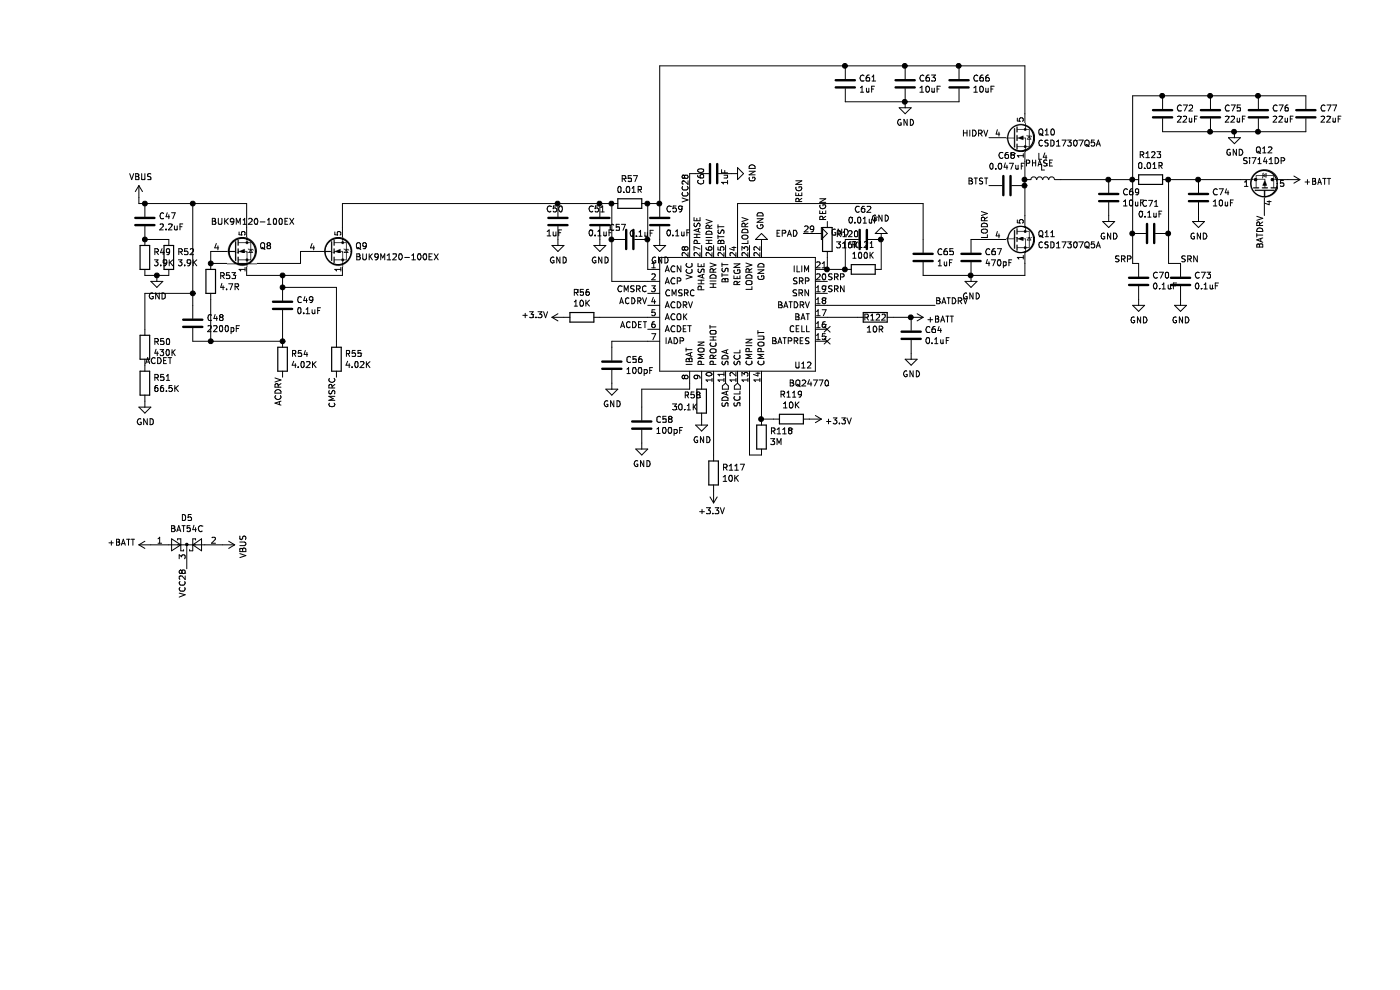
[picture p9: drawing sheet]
EESchema Schematic File Version 4
LIBS:SmallKat v2-cache
EELAYER 30 0
EELAYER END
$Descr A4 11693 8268
encoding utf-8
Sheet 9 12
Title ""
Date ""
Rev ""
Comp ""
Comment1 ""
Comment2 ""
Comment3 ""
Comment4 ""
$EndDescr
$Comp
L BQ24770:BQ24770 U12
U 1 1
P 5750 2550
F 0 "U12" H 6400 2050 50  0000 C CNN
F 1 "BQ24770" H 6450 1900 50  0000 C CNN
F 2 "Package_DFN_QFN:QFN-28-1EP_4x4mm_P0.4mm_EP2.3x2.3mm" H 5750 3750 50  0001 C CNN
F 3 "" H 5750 3750 50  0001 C CNN
	1    5750 2550
	1    0    0    -1  
$EndComp
Wire Wire Line
	5100 2250 5100 2000
$Comp
L Device:C C57
U 1 1
P 4950 2000
F 0 "C57" V 4850 1900 50  0000 C CNN
F 1 "0.1uF" V 4900 2100 50  0000 C CNN
F 2 "Capacitor_SMD:C_0402_1005Metric" H 4988 1850 50  0001 C CNN
F 3 "~" H 4950 2000 50  0001 C CNN
	1    4950 2000
	0    1    1    0   
$EndComp
Connection ~ 5100 2000
Wire Wire Line
	5100 2000 5100 1700
$Comp
L Device:C C59
U 1 1
P 5200 1850
F 0 "C59" H 5150 1750 50  0000 R CNN
F 1 "0.1uF" H 5150 1950 50  0000 R CNN
F 2 "Capacitor_SMD:C_0402_1005Metric" H 5238 1700 50  0001 C CNN
F 3 "~" H 5200 1850 50  0001 C CNN
	1    5200 1850
	-1   0    0    1   
$EndComp
Wire Wire Line
	5100 2350 4800 2350
Wire Wire Line
	4800 2350 4800 2000
Connection ~ 4800 2000
Wire Wire Line
	4800 2000 4800 1700
$Comp
L Device:C C51
U 1 1
P 4700 1850
F 0 "C51" H 4800 1750 50  0000 R CNN
F 1 "0.1uF" H 4800 1950 50  0000 R CNN
F 2 "Capacitor_SMD:C_0402_1005Metric" H 4738 1700 50  0001 C CNN
F 3 "~" H 4700 1850 50  0001 C CNN
	1    4700 1850
	-1   0    0    1   
$EndComp
$Comp
L power:GND #PWR0129
U 1 1
P 4700 2000
F 0 "#PWR0129" H 4700 1750 50  0001 C CNN
F 1 "GND" H 4705 1827 50  0000 C CNN
F 2 "" H 4700 2000 50  0001 C CNN
F 3 "" H 4700 2000 50  0001 C CNN
	1    4700 2000
	1    0    0    -1  
$EndComp
$Comp
L power:GND #PWR0140
U 1 1
P 5200 2000
F 0 "#PWR0140" H 5200 1750 50  0001 C CNN
F 1 "GND" H 5205 1827 50  0000 C CNN
F 2 "" H 5200 2000 50  0001 C CNN
F 3 "" H 5200 2000 50  0001 C CNN
	1    5200 2000
	1    0    0    -1  
$EndComp
Wire Wire Line
	4700 1700 4800 1700
$Comp
L Device:R R57
U 1 1
P 4950 1700
F 0 "R57" V 4743 1700 50  0000 C CNN
F 1 "0.01R" V 4834 1700 50  0000 C CNN
F 2 "Resistor_SMD:R_0603_1608Metric" V 4880 1700 50  0001 C CNN
F 3 "~" H 4950 1700 50  0001 C CNN
	1    4950 1700
	0    1    1    0   
$EndComp
Connection ~ 4800 1700
Wire Wire Line
	5100 1700 5200 1700
Connection ~ 5100 1700
Connection ~ 4700 1700
$Comp
L power:VBUS #PWR0153
U 1 1
P 850 1650
F 0 "#PWR0153" H 850 1500 50  0001 C CNN
F 1 "VBUS" H 865 1823 50  0000 C CNN
F 2 "" H 850 1650 50  0001 C CNN
F 3 "" H 850 1650 50  0001 C CNN
	1    850  1650
	1    0    0    -1  
$EndComp
Wire Wire Line
	850  1650 850  1700
Wire Wire Line
	850  1700 900  1700
$Comp
L Device:C C47
U 1 1
P 900 1850
F 0 "C47" H 1015 1896 50  0000 L CNN
F 1 "2.2uF" H 1015 1805 50  0000 L CNN
F 2 "Capacitor_SMD:C_0805_2012Metric" H 938 1700 50  0001 C CNN
F 3 "~" H 900 1850 50  0001 C CNN
	1    900  1850
	1    0    0    -1  
$EndComp
$Comp
L Device:R R49
U 1 1
P 900 2150
F 0 "R49" H 970 2196 50  0000 L CNN
F 1 "3.9K" H 970 2105 50  0000 L CNN
F 2 "Resistor_SMD:R_0402_1005Metric" V 830 2150 50  0001 C CNN
F 3 "~" H 900 2150 50  0001 C CNN
	1    900  2150
	1    0    0    -1  
$EndComp
$Comp
L Device:R R52
U 1 1
P 1100 2150
F 0 "R52" H 1170 2196 50  0000 L CNN
F 1 "3.9K" H 1170 2105 50  0000 L CNN
F 2 "Resistor_SMD:R_0402_1005Metric" V 1030 2150 50  0001 C CNN
F 3 "~" H 1100 2150 50  0001 C CNN
	1    1100 2150
	1    0    0    -1  
$EndComp
Wire Wire Line
	1100 2000 900  2000
Connection ~ 900  2000
Wire Wire Line
	900  2300 1000 2300
$Comp
L power:GND #PWR0174
U 1 1
P 1000 2300
F 0 "#PWR0174" H 1000 2050 50  0001 C CNN
F 1 "GND" H 1005 2127 50  0000 C CNN
F 2 "" H 1000 2300 50  0001 C CNN
F 3 "" H 1000 2300 50  0001 C CNN
	1    1000 2300
	1    0    0    -1  
$EndComp
Connection ~ 1000 2300
Wire Wire Line
	1000 2300 1100 2300
Connection ~ 900  1700
$Comp
L Transistor_FET:BUK9M120-100EX Q8
U 1 1
P 1650 2100
F 0 "Q8" H 1856 2146 50  0000 L CNN
F 1 "BUK9M120-100EX" H 1450 2350 50  0000 L CNN
F 2 "Package_TO_SOT_SMD:LFPAK33" H 1850 2025 50  0001 L CIN
F 3 "https://assets.nexperia.com/documents/data-sheet/BUK9M120-100E.pdf" V 1650 2100 50  0001 L CNN
	1    1650 2100
	1    0    0    -1  
$EndComp
Wire Wire Line
	1750 1700 1750 1900
Wire Wire Line
	900  1700 1300 1700
$Comp
L Transistor_FET:BUK9M120-100EX Q9
U 1 1
P 2450 2100
F 0 "Q9" H 2656 2146 50  0000 L CNN
F 1 "BUK9M120-100EX" H 2656 2055 50  0000 L CNN
F 2 "Package_TO_SOT_SMD:LFPAK33" H 2650 2025 50  0001 L CIN
F 3 "https://assets.nexperia.com/documents/data-sheet/BUK9M120-100E.pdf" V 2450 2100 50  0001 L CNN
	1    2450 2100
	1    0    0    -1  
$EndComp
Wire Wire Line
	1450 2100 1450 2200
Wire Wire Line
	1450 2200 2200 2200
Wire Wire Line
	2200 2200 2200 2100
Wire Wire Line
	2200 2100 2250 2100
Wire Wire Line
	1750 2300 2050 2300
Wire Wire Line
	2550 1900 2550 1700
$Comp
L Device:R R53
U 1 1
P 1450 2350
F 0 "R53" H 1520 2396 50  0000 L CNN
F 1 "4.7R" H 1520 2305 50  0000 L CNN
F 2 "Resistor_SMD:R_0402_1005Metric" V 1380 2350 50  0001 C CNN
F 3 "~" H 1450 2350 50  0001 C CNN
	1    1450 2350
	1    0    0    -1  
$EndComp
Connection ~ 1450 2200
$Comp
L Device:C C48
U 1 1
P 1300 2700
F 0 "C48" H 1415 2746 50  0000 L CNN
F 1 "2200pF" H 1415 2655 50  0000 L CNN
F 2 "Capacitor_SMD:C_0402_1005Metric" H 1338 2550 50  0001 C CNN
F 3 "~" H 1300 2700 50  0001 C CNN
	1    1300 2700
	1    0    0    -1  
$EndComp
Wire Wire Line
	1300 2550 1300 2450
Connection ~ 1300 1700
Wire Wire Line
	1300 1700 1750 1700
Wire Wire Line
	1300 2850 1450 2850
$Comp
L Device:C C49
U 1 1
P 2050 2550
F 0 "C49" H 2165 2596 50  0000 L CNN
F 1 "0.1uF" H 2165 2505 50  0000 L CNN
F 2 "Capacitor_SMD:C_0402_1005Metric" H 2088 2400 50  0001 C CNN
F 3 "~" H 2050 2550 50  0001 C CNN
	1    2050 2550
	1    0    0    -1  
$EndComp
Connection ~ 2050 2300
Wire Wire Line
	2050 2300 2550 2300
Wire Wire Line
	1450 2500 1450 2850
Connection ~ 1450 2850
Wire Wire Line
	1450 2850 2050 2850
Wire Wire Line
	2050 2400 2050 2300
Wire Wire Line
	2050 2700 2050 2850
Wire Wire Line
	2050 2400 2500 2400
Wire Wire Line
	2500 2400 2500 2850
Connection ~ 2050 2400
$Comp
L Device:R R55
U 1 1
P 2500 3000
F 0 "R55" H 2570 3046 50  0000 L CNN
F 1 "4.02K" H 2570 2955 50  0000 L CNN
F 2 "Resistor_SMD:R_0402_1005Metric" V 2430 3000 50  0001 C CNN
F 3 "~" H 2500 3000 50  0001 C CNN
	1    2500 3000
	1    0    0    -1  
$EndComp
$Comp
L Device:R R54
U 1 1
P 2050 3000
F 0 "R54" H 2120 3046 50  0000 L CNN
F 1 "4.02K" H 2120 2955 50  0000 L CNN
F 2 "Resistor_SMD:R_0402_1005Metric" V 1980 3000 50  0001 C CNN
F 3 "~" H 2050 3000 50  0001 C CNN
	1    2050 3000
	1    0    0    -1  
$EndComp
Connection ~ 2050 2850
Wire Wire Line
	1300 2450 900  2450
Wire Wire Line
	900  2450 900  2750
Connection ~ 1300 2450
Wire Wire Line
	1300 2450 1300 1700
$Comp
L Device:R R50
U 1 1
P 900 2900
F 0 "R50" H 970 2946 50  0000 L CNN
F 1 "430K" H 970 2855 50  0000 L CNN
F 2 "Resistor_SMD:R_0402_1005Metric" V 830 2900 50  0001 C CNN
F 3 "~" H 900 2900 50  0001 C CNN
	1    900  2900
	1    0    0    -1  
$EndComp
$Comp
L Device:R R51
U 1 1
P 900 3200
F 0 "R51" H 970 3246 50  0000 L CNN
F 1 "66.5K" H 970 3155 50  0000 L CNN
F 2 "Resistor_SMD:R_0402_1005Metric" V 830 3200 50  0001 C CNN
F 3 "~" H 900 3200 50  0001 C CNN
	1    900  3200
	1    0    0    -1  
$EndComp
$Comp
L power:GND #PWR0177
U 1 1
P 900 3350
F 0 "#PWR0177" H 900 3100 50  0001 C CNN
F 1 "GND" H 905 3177 50  0000 C CNN
F 2 "" H 900 3350 50  0001 C CNN
F 3 "" H 900 3350 50  0001 C CNN
	1    900  3350
	1    0    0    -1  
$EndComp
Text Label 900  3050 0    50   ~ 0
ACDET
Text Label 2500 3150 3    50   ~ 0
CMSRC
Text Label 2050 3150 3    50   ~ 0
ACDRV
Text Label 5100 2450 2    50   ~ 0
CMSRC
Text Label 5100 2550 2    50   ~ 0
ACDRV
Text Label 5100 2750 2    50   ~ 0
ACDET
Wire Wire Line
	5100 2650 4700 2650
$Comp
L Device:R R56
U 1 1
P 4550 2650
F 0 "R56" V 4343 2650 50  0000 C CNN
F 1 "10K" V 4434 2650 50  0000 C CNN
F 2 "Resistor_SMD:R_0402_1005Metric" V 4480 2650 50  0001 C CNN
F 3 "~" H 4550 2650 50  0001 C CNN
	1    4550 2650
	0    1    1    0   
$EndComp
$Comp
L power:+3.3V #PWR0180
U 1 1
P 4400 2650
F 0 "#PWR0180" H 4400 2500 50  0001 C CNN
F 1 "+3.3V" V 4415 2778 50  0000 L CNN
F 2 "" H 4400 2650 50  0001 C CNN
F 3 "" H 4400 2650 50  0001 C CNN
	1    4400 2650
	0    -1   -1   0   
$EndComp
Wire Wire Line
	5100 2850 4800 2850
Wire Wire Line
	4800 2850 4800 2900
$Comp
L Device:C C56
U 1 1
P 4800 3050
F 0 "C56" H 4915 3096 50  0000 L CNN
F 1 "100pF" H 4915 3005 50  0000 L CNN
F 2 "Capacitor_SMD:C_0402_1005Metric" H 4838 2900 50  0001 C CNN
F 3 "~" H 4800 3050 50  0001 C CNN
	1    4800 3050
	1    0    0    -1  
$EndComp
Wire Wire Line
	2550 1700 4350 1700
$Comp
L Device:C C50
U 1 1
P 4350 1850
F 0 "C50" H 4450 1750 50  0000 R CNN
F 1 "1uF" H 4450 1950 50  0000 R CNN
F 2 "Capacitor_SMD:C_0402_1005Metric" H 4388 1700 50  0001 C CNN
F 3 "~" H 4350 1850 50  0001 C CNN
	1    4350 1850
	-1   0    0    1   
$EndComp
Connection ~ 4350 1700
Wire Wire Line
	4350 1700 4700 1700
$Comp
L power:GND #PWR0181
U 1 1
P 4350 2000
F 0 "#PWR0181" H 4350 1750 50  0001 C CNN
F 1 "GND" H 4355 1827 50  0000 C CNN
F 2 "" H 4350 2000 50  0001 C CNN
F 3 "" H 4350 2000 50  0001 C CNN
	1    4350 2000
	1    0    0    -1  
$EndComp
$Comp
L power:GND #PWR0182
U 1 1
P 4800 3200
F 0 "#PWR0182" H 4800 2950 50  0001 C CNN
F 1 "GND" H 4805 3027 50  0000 C CNN
F 2 "" H 4800 3200 50  0001 C CNN
F 3 "" H 4800 3200 50  0001 C CNN
	1    4800 3200
	1    0    0    -1  
$EndComp
$Comp
L power:GND #PWR0183
U 1 1
P 6500 1950
F 0 "#PWR0183" H 6500 1700 50  0001 C CNN
F 1 "GND" V 6505 1822 50  0000 R CNN
F 2 "" H 6500 1950 50  0001 C CNN
F 3 "" H 6500 1950 50  0001 C CNN
	1    6500 1950
	0    -1   -1   0   
$EndComp
Wire Wire Line
	5450 3200 5450 3250
Wire Wire Line
	5050 3250 5050 3400
$Comp
L Device:C C58
U 1 1
P 5050 3550
F 0 "C58" H 5165 3596 50  0000 L CNN
F 1 "100pF" H 5165 3505 50  0000 L CNN
F 2 "Capacitor_SMD:C_0402_1005Metric" H 5088 3400 50  0001 C CNN
F 3 "~" H 5050 3550 50  0001 C CNN
	1    5050 3550
	1    0    0    -1  
$EndComp
Wire Wire Line
	5050 3250 5450 3250
$Comp
L power:GND #PWR0184
U 1 1
P 5050 3700
F 0 "#PWR0184" H 5050 3450 50  0001 C CNN
F 1 "GND" H 5055 3527 50  0000 C CNN
F 2 "" H 5050 3700 50  0001 C CNN
F 3 "" H 5050 3700 50  0001 C CNN
	1    5050 3700
	1    0    0    -1  
$EndComp
$Comp
L Device:R R58
U 1 1
P 5550 3350
F 0 "R58" H 5400 3400 50  0000 L CNN
F 1 "30.1K" H 5300 3300 50  0000 L CNN
F 2 "Resistor_SMD:R_0402_1005Metric" V 5480 3350 50  0001 C CNN
F 3 "~" H 5550 3350 50  0001 C CNN
	1    5550 3350
	1    0    0    -1  
$EndComp
$Comp
L power:GND #PWR0214
U 1 1
P 5550 3500
F 0 "#PWR0214" H 5550 3250 50  0001 C CNN
F 1 "GND" H 5555 3327 50  0000 C CNN
F 2 "" H 5550 3500 50  0001 C CNN
F 3 "" H 5550 3500 50  0001 C CNN
	1    5550 3500
	1    0    0    -1  
$EndComp
Wire Wire Line
	5650 3200 5650 3800
$Comp
L Device:R R117
U 1 1
P 5650 3950
F 0 "R117" H 5720 3996 50  0000 L CNN
F 1 "10K" H 5720 3905 50  0000 L CNN
F 2 "Resistor_SMD:R_0402_1005Metric" V 5580 3950 50  0001 C CNN
F 3 "~" H 5650 3950 50  0001 C CNN
	1    5650 3950
	1    0    0    -1  
$EndComp
$Comp
L power:+3.3V #PWR0217
U 1 1
P 5650 4100
F 0 "#PWR0217" H 5650 3950 50  0001 C CNN
F 1 "+3.3V" H 5665 4273 50  0000 C CNN
F 2 "" H 5650 4100 50  0001 C CNN
F 3 "" H 5650 4100 50  0001 C CNN
	1    5650 4100
	-1   0    0    1   
$EndComp
Text HLabel 5750 3200 3    50   Input ~ 0
SDA
Text HLabel 5850 3200 3    50   Input ~ 0
SCL
Wire Wire Line
	6050 3200 6050 3500
Wire Wire Line
	6050 3500 6150 3500
$Comp
L Device:R R119
U 1 1
P 6300 3500
F 0 "R119" V 6093 3500 50  0000 C CNN
F 1 "10K" V 6184 3500 50  0000 C CNN
F 2 "Resistor_SMD:R_0402_1005Metric" V 6230 3500 50  0001 C CNN
F 3 "~" H 6300 3500 50  0001 C CNN
	1    6300 3500
	0    1    1    0   
$EndComp
$Comp
L Device:R R118
U 1 1
P 6050 3650
F 0 "R118" H 5980 3604 50  0000 R CNN
F 1 "3M" H 5980 3695 50  0000 R CNN
F 2 "Resistor_SMD:R_0402_1005Metric" V 5980 3650 50  0001 C CNN
F 3 "~" H 6050 3650 50  0001 C CNN
	1    6050 3650
	-1   0    0    1   
$EndComp
Connection ~ 6050 3500
Wire Wire Line
	5950 3800 6050 3800
Wire Wire Line
	5950 3200 5950 3800
$Comp
L power:+3.3V #PWR0220
U 1 1
P 6450 3500
F 0 "#PWR0220" H 6450 3350 50  0001 C CNN
F 1 "+3.3V" V 6465 3628 50  0000 L CNN
F 2 "" H 6450 3500 50  0001 C CNN
F 3 "" H 6450 3500 50  0001 C CNN
	1    6450 3500
	0    1    1    0   
$EndComp
NoConn ~ 6600 2850
NoConn ~ 6600 2750
Wire Wire Line
	6600 2650 6850 2650
$Comp
L Device:R R122
U 1 1
P 7000 2650
F 0 "R122" V 7000 2650 50  0000 C CNN
F 1 "10R" V 7100 2650 50  0000 C CNN
F 2 "Resistor_SMD:R_0402_1005Metric" V 6930 2650 50  0001 C CNN
F 3 "~" H 7000 2650 50  0001 C CNN
	1    7000 2650
	0    1    1    0   
$EndComp
$Comp
L Device:C C64
U 1 1
P 7300 2800
F 0 "C64" H 7415 2846 50  0000 L CNN
F 1 "0.1uF" H 7415 2755 50  0000 L CNN
F 2 "Capacitor_SMD:C_0402_1005Metric" H 7338 2650 50  0001 C CNN
F 3 "~" H 7300 2800 50  0001 C CNN
	1    7300 2800
	1    0    0    -1  
$EndComp
Wire Wire Line
	7300 2650 7150 2650
$Comp
L power:GND #PWR0221
U 1 1
P 7300 2950
F 0 "#PWR0221" H 7300 2700 50  0001 C CNN
F 1 "GND" H 7305 2777 50  0000 C CNN
F 2 "" H 7300 2950 50  0001 C CNN
F 3 "" H 7300 2950 50  0001 C CNN
	1    7300 2950
	1    0    0    -1  
$EndComp
$Comp
L power:+BATT #PWR0222
U 1 1
P 7300 2650
F 0 "#PWR0222" H 7300 2500 50  0001 C CNN
F 1 "+BATT" V 7315 2778 50  0000 L CNN
F 2 "" H 7300 2650 50  0001 C CNN
F 3 "" H 7300 2650 50  0001 C CNN
	1    7300 2650
	0    1    1    0   
$EndComp
Connection ~ 7300 2650
Wire Wire Line
	6600 2550 7500 2550
$Comp
L Device:C C60
U 1 1
P 5650 1450
F 0 "C60" H 5750 1350 50  0000 R CNN
F 1 "1uF" H 5750 1550 50  0000 R CNN
F 2 "Capacitor_SMD:C_0402_1005Metric" H 5688 1300 50  0001 C CNN
F 3 "~" H 5650 1450 50  0001 C CNN
	1    5650 1450
	0    1    1    0   
$EndComp
Wire Wire Line
	5450 1450 5450 2050
Wire Wire Line
	5450 1450 5500 1450
$Comp
L power:GND #PWR0223
U 1 1
P 5800 1450
F 0 "#PWR0223" H 5800 1200 50  0001 C CNN
F 1 "GND" H 5805 1277 50  0000 C CNN
F 2 "" H 5800 1450 50  0001 C CNN
F 3 "" H 5800 1450 50  0001 C CNN
	1    5800 1450
	0    -1   -1   0   
$EndComp
$Comp
L Diode:BAT54C D5
U 1 1
P 1250 4550
F 0 "D5" H 1250 4775 50  0000 C CNN
F 1 "BAT54C" H 1250 4684 50  0000 C CNN
F 2 "Package_TO_SOT_SMD:SOT-23" H 1325 4675 50  0001 L CNN
F 3 "http://www.diodes.com/_files/datasheets/ds11005.pdf" H 1170 4550 50  0001 C CNN
	1    1250 4550
	1    0    0    -1  
$EndComp
$Comp
L power:+BATT #PWR0224
U 1 1
P 950 4550
F 0 "#PWR0224" H 950 4400 50  0001 C CNN
F 1 "+BATT" V 965 4677 50  0000 L CNN
F 2 "" H 950 4550 50  0001 C CNN
F 3 "" H 950 4550 50  0001 C CNN
	1    950  4550
	0    -1   -1   0   
$EndComp
$Comp
L power:VBUS #PWR0240
U 1 1
P 1550 4550
F 0 "#PWR0240" H 1550 4400 50  0001 C CNN
F 1 "VBUS" H 1565 4723 50  0000 C CNN
F 2 "" H 1550 4550 50  0001 C CNN
F 3 "" H 1550 4550 50  0001 C CNN
	1    1550 4550
	0    1    1    0   
$EndComp
Text Label 1250 4750 3    50   ~ 0
VCC28
Text Label 5450 1450 3    50   ~ 0
VCC28
Text Label 5550 2050 1    50   ~ 0
PHASE
Text Label 5650 2050 1    50   ~ 0
HIDRV
$Comp
L Transistor_FET:CSD17307Q5A Q10
U 1 1
P 8150 1150
F 0 "Q10" H 8356 1196 50  0000 L CNN
F 1 "CSD17307Q5A" H 8356 1105 50  0000 L CNN
F 2 "Package_TO_SOT_SMD:LFPAK33" H 8350 1075 50  0001 L CIN
F 3 "http://www.ti.com/lit/gpn/csd17307q5a" V 8150 1150 50  0001 L CNN
	1    8150 1150
	1    0    0    -1  
$EndComp
$Comp
L Device:C C68
U 1 1
P 8100 1550
F 0 "C68" V 7848 1550 50  0000 C CNN
F 1 "0.047uF" V 7939 1550 50  0000 C CNN
F 2 "Capacitor_SMD:C_0402_1005Metric" H 8138 1400 50  0001 C CNN
F 3 "~" H 8100 1550 50  0001 C CNN
	1    8100 1550
	0    1    1    0   
$EndComp
Wire Wire Line
	8250 1350 8250 1500
Text Label 5750 2050 1    50   ~ 0
BTST
Text Label 6400 1700 1    50   ~ 0
REGN
Text Label 5950 2050 1    50   ~ 0
LODRV
$Comp
L power:GND #PWR0241
U 1 1
P 6050 2050
F 0 "#PWR0241" H 6050 1800 50  0001 C CNN
F 1 "GND" V 6055 1922 50  0000 R CNN
F 2 "" H 6050 2050 50  0001 C CNN
F 3 "" H 6050 2050 50  0001 C CNN
	1    6050 2050
	-1   0    0    1   
$EndComp
Text Label 7950 1150 2    50   ~ 0
HIDRV
Wire Wire Line
	8250 950  8250 550 
Wire Wire Line
	8250 550  7700 550 
$Comp
L Device:C C66
U 1 1
P 7700 700
F 0 "C66" H 7815 746 50  0000 L CNN
F 1 "10uF" H 7815 655 50  0000 L CNN
F 2 "Capacitor_SMD:C_0805_2012Metric" H 7738 550 50  0001 C CNN
F 3 "~" H 7700 700 50  0001 C CNN
	1    7700 700 
	1    0    0    -1  
$EndComp
$Comp
L Device:C C63
U 1 1
P 7250 700
F 0 "C63" H 7365 746 50  0000 L CNN
F 1 "10uF" H 7365 655 50  0000 L CNN
F 2 "Capacitor_SMD:C_0805_2012Metric" H 7288 550 50  0001 C CNN
F 3 "~" H 7250 700 50  0001 C CNN
	1    7250 700 
	1    0    0    -1  
$EndComp
$Comp
L Device:C C61
U 1 1
P 6750 700
F 0 "C61" H 6865 746 50  0000 L CNN
F 1 "1uF" H 6865 655 50  0000 L CNN
F 2 "Capacitor_SMD:C_0402_1005Metric" H 6788 550 50  0001 C CNN
F 3 "~" H 6750 700 50  0001 C CNN
	1    6750 700 
	1    0    0    -1  
$EndComp
Wire Wire Line
	6750 550  7250 550 
Connection ~ 7700 550 
Connection ~ 7250 550 
Wire Wire Line
	7250 550  7700 550 
Wire Wire Line
	6750 850  7250 850 
Connection ~ 7250 850 
Wire Wire Line
	7250 850  7700 850 
$Comp
L power:GND #PWR0248
U 1 1
P 7250 850
F 0 "#PWR0248" H 7250 600 50  0001 C CNN
F 1 "GND" H 7255 677 50  0000 C CNN
F 2 "" H 7250 850 50  0001 C CNN
F 3 "" H 7250 850 50  0001 C CNN
	1    7250 850 
	1    0    0    -1  
$EndComp
Wire Wire Line
	5200 1700 5200 550 
Wire Wire Line
	5200 550  6750 550 
Connection ~ 5200 1700
Connection ~ 6750 550 
Text Label 8250 1400 0    50   ~ 0
PHASE
Text Label 7950 1550 2    50   ~ 0
BTST
$Comp
L Device:L L4
U 1 1
P 8400 1500
F 0 "L4" V 8590 1500 50  0000 C CNN
F 1 "L" V 8499 1500 50  0000 C CNN
F 2 "Inductor_SMD:L_Wuerth_MAPI-3020" H 8400 1500 50  0001 C CNN
F 3 "~" H 8400 1500 50  0001 C CNN
	1    8400 1500
	0    -1   -1   0   
$EndComp
Connection ~ 8250 1500
Wire Wire Line
	8250 1500 8250 1550
$Comp
L Transistor_FET:CSD17307Q5A Q11
U 1 1
P 8150 2000
F 0 "Q11" H 8356 2046 50  0000 L CNN
F 1 "CSD17307Q5A" H 8356 1955 50  0000 L CNN
F 2 "Package_TO_SOT_SMD:LFPAK33" H 8350 1925 50  0001 L CIN
F 3 "http://www.ti.com/lit/gpn/csd17307q5a" V 8150 2000 50  0001 L CNN
	1    8150 2000
	1    0    0    -1  
$EndComp
Wire Wire Line
	8250 1550 8250 1800
Connection ~ 8250 1550
Text Label 7950 2000 1    50   ~ 0
LODRV
$Comp
L Device:C C67
U 1 1
P 7800 2150
F 0 "C67" H 7915 2196 50  0000 L CNN
F 1 "470pF" H 7915 2105 50  0000 L CNN
F 2 "Capacitor_SMD:C_0402_1005Metric" H 7838 2000 50  0001 C CNN
F 3 "~" H 7800 2150 50  0001 C CNN
	1    7800 2150
	1    0    0    -1  
$EndComp
$Comp
L Device:C C65
U 1 1
P 7400 2150
F 0 "C65" H 7515 2196 50  0000 L CNN
F 1 "1uF" H 7515 2105 50  0000 L CNN
F 2 "Capacitor_SMD:C_0402_1005Metric" H 7438 2000 50  0001 C CNN
F 3 "~" H 7400 2150 50  0001 C CNN
	1    7400 2150
	1    0    0    -1  
$EndComp
Wire Wire Line
	7800 2000 7950 2000
$Comp
L power:GND #PWR0249
U 1 1
P 7800 2300
F 0 "#PWR0249" H 7800 2050 50  0001 C CNN
F 1 "GND" H 7805 2127 50  0000 C CNN
F 2 "" H 7800 2300 50  0001 C CNN
F 3 "" H 7800 2300 50  0001 C CNN
	1    7800 2300
	1    0    0    -1  
$EndComp
Wire Wire Line
	7800 2300 8250 2300
Wire Wire Line
	8250 2300 8250 2200
Connection ~ 7800 2300
Wire Wire Line
	7400 2000 7400 1700
Wire Wire Line
	7400 1700 5850 1700
Wire Wire Line
	5850 1700 5850 2050
Wire Wire Line
	6600 2250 6750 2250
Wire Wire Line
	7400 2300 7800 2300
Wire Wire Line
	6600 2250 6600 2150
Connection ~ 6600 2250
Text Label 6600 1850 1    50   ~ 0
REGN
$Comp
L Device:R R120
U 1 1
P 6600 2000
F 0 "R120" H 6670 2046 50  0000 L CNN
F 1 "316K" H 6670 1955 50  0000 L CNN
F 2 "Resistor_SMD:R_0402_1005Metric" V 6530 2000 50  0001 C CNN
F 3 "~" H 6600 2000 50  0001 C CNN
	1    6600 2000
	1    0    0    -1  
$EndComp
$Comp
L Device:C C62
U 1 1
P 6900 2000
F 0 "C62" V 6648 2000 50  0000 C CNN
F 1 "0.01uF" V 6739 2000 50  0000 C CNN
F 2 "Capacitor_SMD:C_0402_1005Metric" H 6938 1850 50  0001 C CNN
F 3 "~" H 6900 2000 50  0001 C CNN
	1    6900 2000
	0    1    1    0   
$EndComp
Wire Wire Line
	6750 2000 6750 2250
$Comp
L Device:R R121
U 1 1
P 6900 2250
F 0 "R121" V 6693 2250 50  0000 C CNN
F 1 "100K" V 6784 2250 50  0000 C CNN
F 2 "Resistor_SMD:R_0402_1005Metric" V 6830 2250 50  0001 C CNN
F 3 "~" H 6900 2250 50  0001 C CNN
	1    6900 2250
	0    1    1    0   
$EndComp
Connection ~ 6750 2250
Wire Wire Line
	7050 2000 7050 2250
$Comp
L power:GND #PWR0250
U 1 1
P 7050 2000
F 0 "#PWR0250" H 7050 1750 50  0001 C CNN
F 1 "GND" H 7055 1827 50  0000 C CNN
F 2 "" H 7050 2000 50  0001 C CNN
F 3 "" H 7050 2000 50  0001 C CNN
	1    7050 2000
	-1   0    0    1   
$EndComp
Connection ~ 7050 2000
Text Label 6600 2350 0    50   ~ 0
SRP
Text Label 6600 2450 0    50   ~ 0
SRN
Wire Wire Line
	8550 1500 8950 1500
$Comp
L Device:C C69
U 1 1
P 8950 1650
F 0 "C69" H 9065 1696 50  0000 L CNN
F 1 "10uF" H 9065 1605 50  0000 L CNN
F 2 "Capacitor_SMD:C_0402_1005Metric" H 8988 1500 50  0001 C CNN
F 3 "~" H 8950 1650 50  0001 C CNN
	1    8950 1650
	1    0    0    -1  
$EndComp
$Comp
L power:GND #PWR0307
U 1 1
P 8950 1800
F 0 "#PWR0307" H 8950 1550 50  0001 C CNN
F 1 "GND" H 8955 1627 50  0000 C CNN
F 2 "" H 8950 1800 50  0001 C CNN
F 3 "" H 8950 1800 50  0001 C CNN
	1    8950 1800
	1    0    0    -1  
$EndComp
$Comp
L Device:R R123
U 1 1
P 9300 1500
F 0 "R123" V 9093 1500 50  0000 C CNN
F 1 "0.01R" V 9184 1500 50  0000 C CNN
F 2 "Resistor_SMD:R_0603_1608Metric" V 9230 1500 50  0001 C CNN
F 3 "~" H 9300 1500 50  0001 C CNN
	1    9300 1500
	0    1    1    0   
$EndComp
Wire Wire Line
	9150 1500 8950 1500
Connection ~ 8950 1500
Wire Wire Line
	9450 1500 9450 1950
$Comp
L Device:C C71
U 1 1
P 9300 1950
F 0 "C71" V 9048 1950 50  0000 C CNN
F 1 "0.1uF" V 9139 1950 50  0000 C CNN
F 2 "Capacitor_SMD:C_0402_1005Metric" H 9338 1800 50  0001 C CNN
F 3 "~" H 9300 1950 50  0001 C CNN
	1    9300 1950
	0    1    1    0   
$EndComp
Wire Wire Line
	9150 1500 9150 1950
Connection ~ 9150 1500
$Comp
L Device:C C70
U 1 1
P 9200 2350
F 0 "C70" H 9085 2304 50  0000 R CNN
F 1 "0.1uF" H 9085 2395 50  0000 R CNN
F 2 "Capacitor_SMD:C_0402_1005Metric" H 9238 2200 50  0001 C CNN
F 3 "~" H 9200 2350 50  0001 C CNN
	1    9200 2350
	-1   0    0    1   
$EndComp
Wire Wire Line
	9150 1950 9150 2200
Wire Wire Line
	9150 2200 9200 2200
Connection ~ 9150 1950
Text Label 9150 2200 2    50   ~ 0
SRP
$Comp
L power:GND #PWR0308
U 1 1
P 9200 2500
F 0 "#PWR0308" H 9200 2250 50  0001 C CNN
F 1 "GND" H 9205 2327 50  0000 C CNN
F 2 "" H 9200 2500 50  0001 C CNN
F 3 "" H 9200 2500 50  0001 C CNN
	1    9200 2500
	1    0    0    -1  
$EndComp
$Comp
L Device:C C73
U 1 1
P 9550 2350
F 0 "C73" H 9435 2304 50  0000 R CNN
F 1 "0.1uF" H 9435 2395 50  0000 R CNN
F 2 "Capacitor_SMD:C_0402_1005Metric" H 9588 2200 50  0001 C CNN
F 3 "~" H 9550 2350 50  0001 C CNN
	1    9550 2350
	-1   0    0    1   
$EndComp
Wire Wire Line
	9450 1950 9450 2200
Wire Wire Line
	9450 2200 9550 2200
Connection ~ 9450 1950
Text Label 9550 2200 0    50   ~ 0
SRN
$Comp
L power:GND #PWR0309
U 1 1
P 9550 2500
F 0 "#PWR0309" H 9550 2250 50  0001 C CNN
F 1 "GND" H 9555 2327 50  0000 C CNN
F 2 "" H 9550 2500 50  0001 C CNN
F 3 "" H 9550 2500 50  0001 C CNN
	1    9550 2500
	1    0    0    -1  
$EndComp
Wire Wire Line
	9450 1500 9700 1500
Connection ~ 9450 1500
$Comp
L Device:C C74
U 1 1
P 9700 1650
F 0 "C74" H 9815 1696 50  0000 L CNN
F 1 "10uF" H 9815 1605 50  0000 L CNN
F 2 "Capacitor_SMD:C_0402_1005Metric" H 9738 1500 50  0001 C CNN
F 3 "~" H 9700 1650 50  0001 C CNN
	1    9700 1650
	1    0    0    -1  
$EndComp
Wire Wire Line
	9150 1500 9150 800 
$Comp
L Device:C C72
U 1 1
P 9400 950
F 0 "C72" H 9515 996 50  0000 L CNN
F 1 "22uF" H 9515 905 50  0000 L CNN
F 2 "Capacitor_SMD:C_0805_2012Metric" H 9438 800 50  0001 C CNN
F 3 "~" H 9400 950 50  0001 C CNN
	1    9400 950 
	1    0    0    -1  
$EndComp
$Comp
L Device:C C75
U 1 1
P 9800 950
F 0 "C75" H 9915 996 50  0000 L CNN
F 1 "22uF" H 9915 905 50  0000 L CNN
F 2 "Capacitor_SMD:C_0805_2012Metric" H 9838 800 50  0001 C CNN
F 3 "~" H 9800 950 50  0001 C CNN
	1    9800 950 
	1    0    0    -1  
$EndComp
$Comp
L Device:C C76
U 1 1
P 10200 950
F 0 "C76" H 10315 996 50  0000 L CNN
F 1 "22uF" H 10315 905 50  0000 L CNN
F 2 "Capacitor_SMD:C_0805_2012Metric" H 10238 800 50  0001 C CNN
F 3 "~" H 10200 950 50  0001 C CNN
	1    10200 950 
	1    0    0    -1  
$EndComp
$Comp
L Device:C C77
U 1 1
P 10600 950
F 0 "C77" H 10715 996 50  0000 L CNN
F 1 "22uF" H 10715 905 50  0000 L CNN
F 2 "Capacitor_SMD:C_0805_2012Metric" H 10638 800 50  0001 C CNN
F 3 "~" H 10600 950 50  0001 C CNN
	1    10600 950 
	1    0    0    -1  
$EndComp
Wire Wire Line
	9150 800  9400 800 
Connection ~ 9400 800 
Wire Wire Line
	9400 800  9800 800 
Connection ~ 9800 800 
Wire Wire Line
	9800 800  10200 800 
Connection ~ 10200 800 
Wire Wire Line
	10200 800  10600 800 
Wire Wire Line
	9400 1100 9800 1100
Connection ~ 9800 1100
Wire Wire Line
	9800 1100 10000 1100
Connection ~ 10200 1100
Wire Wire Line
	10200 1100 10600 1100
$Comp
L power:GND #PWR0310
U 1 1
P 10000 1100
F 0 "#PWR0310" H 10000 850 50  0001 C CNN
F 1 "GND" H 10005 927 50  0000 C CNN
F 2 "" H 10000 1100 50  0001 C CNN
F 3 "" H 10000 1100 50  0001 C CNN
	1    10000 1100
	1    0    0    -1  
$EndComp
Connection ~ 10000 1100
Wire Wire Line
	10000 1100 10200 1100
$Comp
L power:GND #PWR0311
U 1 1
P 9700 1800
F 0 "#PWR0311" H 9700 1550 50  0001 C CNN
F 1 "GND" H 9705 1627 50  0000 C CNN
F 2 "" H 9700 1800 50  0001 C CNN
F 3 "" H 9700 1800 50  0001 C CNN
	1    9700 1800
	1    0    0    -1  
$EndComp
$Comp
L Transistor_FET:Si7141DP Q12
U 1 1
P 10250 1600
F 0 "Q12" V 10593 1600 50  0000 C CNN
F 1 "Si7141DP" V 10502 1600 50  0000 C CNN
F 2 "Package_TO_SOT_SMD:LFPAK33" H 10450 1525 50  0001 L CIN
F 3 "https://www.vishay.com/docs/65596/si7141dp.pdf" H 10250 1600 50  0001 L CNN
	1    10250 1600
	0    1    -1   0   
$EndComp
Wire Wire Line
	9700 1500 10050 1500
Connection ~ 9700 1500
Text Label 7500 2550 0    50   ~ 0
BATDRV
Text Label 10250 1800 3    50   ~ 0
BATDRV
$Comp
L power:+BATT #PWR0312
U 1 1
P 10450 1500
F 0 "#PWR0312" H 10450 1350 50  0001 C CNN
F 1 "+BATT" V 10465 1628 50  0000 L CNN
F 2 "" H 10450 1500 50  0001 C CNN
F 3 "" H 10450 1500 50  0001 C CNN
	1    10450 1500
	0    1    1    0   
$EndComp
$EndSCHEMATC
